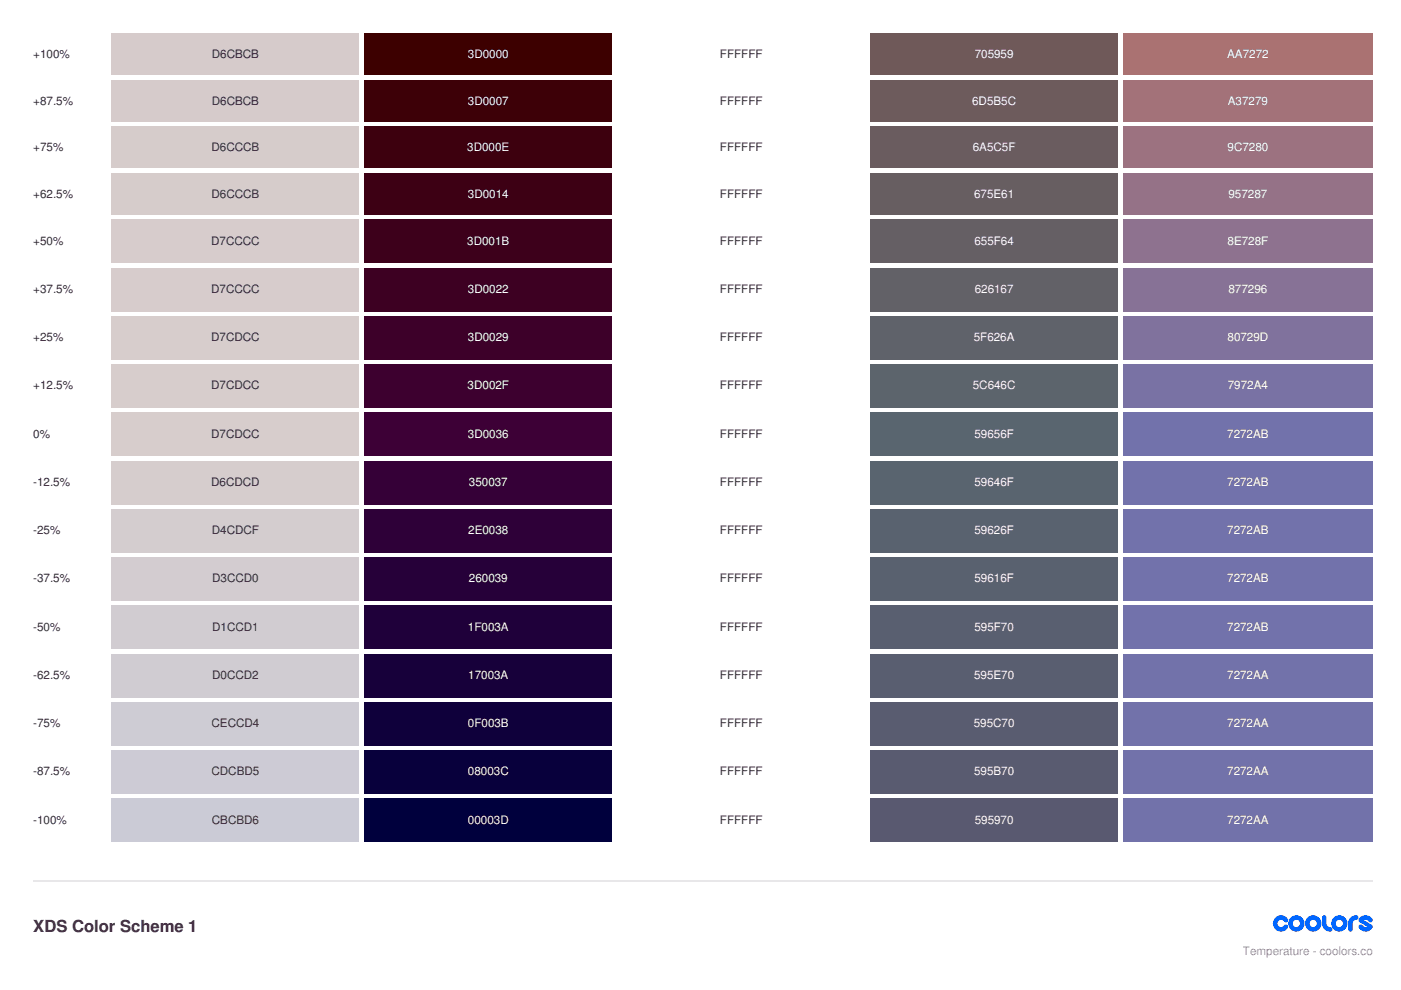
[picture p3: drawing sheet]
<svg xmlns="http://www.w3.org/2000/svg" width="297mm" height="210mm" viewBox="0 0 297 210" stroke-linecap="round" stroke-linejoin="round" font-family="sans-serif">
<path d="M23.6 7.1h52.6v8.8h-52.6z" fill="#d6cbcb"/>
<path d="M77.3 7.1h52.5v8.8h-52.5z" fill="#3d0000"/>
<path d="M130.9 7.1h52.5v8.8h-52.5z" fill="#fff"/>
<path d="M184.5 7.1h52.6v8.8h-52.6z" fill="#705959"/>
<path d="M238.1 7.1h52.9v8.8h-52.9z" fill="#aa7272"/>
<path d="M23.6 16.9h52.6v8.9h-52.6z" fill="#d6cbcb"/>
<path d="M77.3 16.9h52.5v8.9h-52.5z" fill="#3d0007"/>
<path d="M130.9 16.9h52.5v8.9h-52.5z" fill="#fff"/>
<path d="M184.5 16.9h52.6v8.9h-52.6z" fill="#6d5b5c"/>
<path d="M238.1 16.9h52.9v8.9h-52.9z" fill="#a37279"/>
<path d="M23.6 26.8h52.6v8.8h-52.6z" fill="#d6cccb"/>
<path d="M77.3 26.8h52.5v8.8h-52.5z" fill="#3d000e"/>
<path d="M130.9 26.8h52.5v8.8h-52.5z" fill="#fff"/>
<path d="M184.5 26.8h52.6v8.8h-52.6z" fill="#6a5c5f"/>
<path d="M238.1 26.8h52.9v8.8h-52.9z" fill="#9c7280"/>
<path d="M23.6 36.7h52.6v8.8h-52.6z" fill="#d6cccb"/>
<path d="M77.3 36.7h52.5v8.8h-52.5z" fill="#3d0014"/>
<path d="M130.9 36.7h52.5v8.8h-52.5z" fill="#fff"/>
<path d="M184.5 36.7h52.6v8.8h-52.6z" fill="#675e61"/>
<path d="M238.1 36.7h52.9v8.8h-52.9z" fill="#957287"/>
<path d="M23.6 46.6h52.6v9.1h-52.6z" fill="#d7cccc"/>
<path d="M77.3 46.6h52.5v9.1h-52.5z" fill="#3d001b"/>
<path d="M130.9 46.6h52.5v9.1h-52.5z" fill="#fff"/>
<path d="M184.5 46.6h52.6v9.1h-52.6z" fill="#655f64"/>
<path d="M238.1 46.6h52.9v9.1h-52.9z" fill="#8e728f"/>
<path d="M23.6 56.8h52.6v9.2h-52.6z" fill="#d7cccc"/>
<path d="M77.3 56.8h52.5v9.2h-52.5z" fill="#3d0022"/>
<path d="M130.9 56.8h52.5v9.2h-52.5z" fill="#fff"/>
<path d="M184.5 56.8h52.6v9.2h-52.6z" fill="#626167"/>
<path d="M238.1 56.8h52.9v9.2h-52.9z" fill="#877296"/>
<path d="M23.6 67h52.6v9.2h-52.6z" fill="#d7cdcc"/>
<path d="M77.3 67h52.5v9.2h-52.5z" fill="#3d0029"/>
<path d="M130.9 67h52.5v9.2h-52.5z" fill="#fff"/>
<path d="M184.5 67h52.6v9.2h-52.6z" fill="#5f626a"/>
<path d="M238.1 67h52.9v9.2h-52.9z" fill="#80729d"/>
<path d="M23.6 77.3h52.6v9.1h-52.6z" fill="#d7cdcc"/>
<path d="M77.3 77.3h52.5v9.1h-52.5z" fill="#3d002f"/>
<path d="M130.9 77.3h52.5v9.1h-52.5z" fill="#fff"/>
<path d="M184.5 77.3h52.6v9.1h-52.6z" fill="#5c646c"/>
<path d="M238.1 77.3h52.9v9.1h-52.9z" fill="#7972a4"/>
<path d="M23.6 87.5h52.6v9.2h-52.6z" fill="#d7cdcc"/>
<path d="M77.3 87.5h52.5v9.2h-52.5z" fill="#3d0036"/>
<path d="M130.9 87.5h52.5v9.2h-52.5z" fill="#fff"/>
<path d="M184.5 87.5h52.6v9.2h-52.6z" fill="#59656f"/>
<path d="M238.1 87.5h52.9v9.2h-52.9z" fill="#7272ab"/>
<path d="M23.6 97.7h52.6v9.2h-52.6z" fill="#d6cdcd"/>
<path d="M77.3 97.7h52.5v9.2h-52.5z" fill="#350037"/>
<path d="M130.9 97.7h52.5v9.2h-52.5z" fill="#fff"/>
<path d="M184.5 97.7h52.6v9.2h-52.6z" fill="#59646f"/>
<path d="M238.1 97.7h52.9v9.2h-52.9z" fill="#7272ab"/>
<path d="M23.6 107.9h52.6v9.2h-52.6z" fill="#d4cdcf"/>
<path d="M77.3 107.9h52.5v9.2h-52.5z" fill="#2e0038"/>
<path d="M130.9 107.9h52.5v9.2h-52.5z" fill="#fff"/>
<path d="M184.5 107.9h52.6v9.2h-52.6z" fill="#59626f"/>
<path d="M238.1 107.9h52.9v9.2h-52.9z" fill="#7272ab"/>
<path d="M23.6 118.2h52.6v9.2h-52.6z" fill="#d3ccd0"/>
<path d="M77.3 118.2h52.5v9.2h-52.5z" fill="#260039"/>
<path d="M130.9 118.2h52.5v9.2h-52.5z" fill="#fff"/>
<path d="M184.5 118.2h52.6v9.2h-52.6z" fill="#59616f"/>
<path d="M238.1 118.2h52.9v9.2h-52.9z" fill="#7272ab"/>
<path d="M23.6 128.4h52.6v9.2h-52.6z" fill="#d1ccd1"/>
<path d="M77.3 128.4h52.5v9.2h-52.5z" fill="#1f003a"/>
<path d="M130.9 128.4h52.5v9.2h-52.5z" fill="#fff"/>
<path d="M184.5 128.4h52.6v9.2h-52.6z" fill="#595f70"/>
<path d="M238.1 128.4h52.9v9.2h-52.9z" fill="#7272ab"/>
<path d="M23.6 138.6h52.6v9.2h-52.6z" fill="#d0ccd2"/>
<path d="M77.3 138.6h52.5v9.2h-52.5z" fill="#17003a"/>
<path d="M130.9 138.6h52.5v9.2h-52.5z" fill="#fff"/>
<path d="M184.5 138.6h52.6v9.2h-52.6z" fill="#595e70"/>
<path d="M238.1 138.6h52.9v9.2h-52.9z" fill="#7272aa"/>
<path d="M23.6 148.9h52.6v9.1h-52.6z" fill="#ceccd4"/>
<path d="M77.3 148.9h52.5v9.1h-52.5z" fill="#0f003b"/>
<path d="M130.9 148.9h52.5v9.1h-52.5z" fill="#fff"/>
<path d="M184.5 148.9h52.6v9.1h-52.6z" fill="#595c70"/>
<path d="M238.1 148.9h52.9v9.1h-52.9z" fill="#7272aa"/>
<path d="M23.6 159.1h52.6v9.2h-52.6z" fill="#cdcbd5"/>
<path d="M77.3 159.1h52.5v9.2h-52.5z" fill="#08003c"/>
<path d="M130.9 159.1h52.5v9.2h-52.5z" fill="#fff"/>
<path d="M184.5 159.1h52.6v9.2h-52.6z" fill="#595b70"/>
<path d="M238.1 159.1h52.9v9.2h-52.9z" fill="#7272aa"/>
<path d="M23.6 169.3h52.6v9.2h-52.6z" fill="#cbcbd6"/>
<path d="M77.3 169.3h52.5v9.2h-52.5z" fill="#00003d"/>
<path d="M130.9 169.3h52.5v9.2h-52.5z" fill="#fff"/>
<path d="M184.5 169.3h52.6v9.2h-52.6z" fill="#595970"/>
<path d="M238.1 169.3h52.9v9.2h-52.9z" fill="#7272aa"/>
<path d="M7.1 186.8h283.9" fill="none" stroke="#ececec" stroke-width=".35"/>
<g fill="#06f">
<path d="M270.4 194.6a1.72 1.72 0 0 1 2.6 .2 .52 .52 0 0 1-.2 .8 .52 .52 0 0 1-.7-.4 .77 .77 0 0 0-1.1 .1 .77 .77 0 0 0 .2 1.1 .77 .77 0 0 0 1-.2 .48 .48 0 0 1 .7-.1 .48 .48 0 0 1 .1 .7 1.73 1.73 0 0 1-2.5 .3 1.73 1.73 0 0 1-.1-2.5z"/>
<path d="M280.5 194.1h.4l.3 .3v1.4a.77 .77 0 0 0 .8 .8 .48 .48 0 0 1 .5 .4 .48 .48 0 0 1-.5 .5 1.73 1.73 0 0 1-1.7-1.7v-1.3z"/>
<path d="M286.3 194.6l.8-.5h.4a.48 .48 0 0 1 .5 .4 .48 .48 0 0 1-.5 .5 .77 .77 0 0 0-.7 .8v1.2a.48 .48 0 0 1-.5 .5 .48 .48 0 0 1-.5-.5 2.69 2.69 0 0 1 .5-2.4z"/>
<path d="M288.4 194.5a1.72 1.72 0 0 1 2.6 .3 .52 .52 0 0 1-.3 .7 .52 .52 0 0 1-.7-.3l-.5-.2-.3 .1 1.6 1 .2 .2v.5a1.69 1.69 0 0 1-3-.3 .48 .48 0 0 1 .3-.5 .48 .48 0 0 1 .6 .2l.4 .3h.6l-1.8-1.2v-.5z"/>
<path d="M273.1 195.8a1.75 1.75 0 0 0 3.5 0 1.75 1.75 0 0 0-3.5 0zM274.1 195.8a.77 .77 0 0 1 1.5 0 .77 .77 0 0 1-1.5 0z"/>
<path d="M276.7 195.8a1.75 1.75 0 0 0 3.5 0 1.75 1.75 0 0 0-3.5 0zM277.7 195.8a.77 .77 0 0 1 1.5 0 .77 .77 0 0 1-1.5 0z"/>
<path d="M282.2 195.8a1.75 1.75 0 0 0 3.5 0 1.75 1.75 0 0 0-3.5 0zM283.2 195.8a.77 .77 0 0 1 1.5 0 .77 .77 0 0 1-1.5 0z"/>
</g>
<text font-size="3.5" fill="#2d2d2f" x="7.1" y="197.6">XDS Color Scheme 1</text>
<g font-size="2.5" fill="#2d2d2f">
<text x="7.1" y="12.3">+100%</text>
<text x="44.9" y="12.3">D6CBCB</text>
<text x="152.6" y="12.3">FFFFFF</text>
<text x="7.1" y="22.2">+87.5%</text>
<text x="44.9" y="22.2">D6CBCB</text>
<text x="152.6" y="22.2">FFFFFF</text>
<text x="7.1" y="32.1">+75%</text>
<text x="44.8" y="32.1">D6CCCB</text>
<text x="152.6" y="32.1">FFFFFF</text>
<text x="7.1" y="42">+62.5%</text>
<text x="44.8" y="42">D6CCCB</text>
<text x="152.6" y="42">FFFFFF</text>
<text x="7.1" y="51.9">+50%</text>
<text x="44.8" y="51.9">D7CCCC</text>
<text x="152.6" y="51.9">FFFFFF</text>
<text x="7.1" y="62.1">+37.5%</text>
<text x="44.8" y="62.1">D7CCCC</text>
<text x="152.6" y="62.1">FFFFFF</text>
<text x="7.1" y="72.3">+25%</text>
<text x="44.8" y="72.3">D7CDCC</text>
<text x="152.6" y="72.3">FFFFFF</text>
<text x="7.1" y="82.6">+12.5%</text>
<text x="44.8" y="82.6">D7CDCC</text>
<text x="152.6" y="82.6">FFFFFF</text>
<text x="7.1" y="92.8">0%</text>
<text x="44.8" y="92.8">D7CDCC</text>
<text x="152.6" y="92.8">FFFFFF</text>
<text x="7.1" y="103">-12.5%</text>
<text x="44.8" y="103">D6CDCD</text>
<text x="152.6" y="103">FFFFFF</text>
<text x="7.1" y="113.2">-25%</text>
<text x="44.9" y="113.2">D4CDCF</text>
<text x="152.6" y="113.2">FFFFFF</text>
<text x="7.1" y="123.5">-37.5%</text>
<text x="45" y="123.5">D3CCD0</text>
<text x="152.6" y="123.5">FFFFFF</text>
<text x="7.1" y="133.7">-50%</text>
<text x="45" y="133.7">D1CCD1</text>
<text x="152.6" y="133.7">FFFFFF</text>
<text x="7.1" y="143.9">-62.5%</text>
<text x="45" y="143.9">D0CCD2</text>
<text x="152.6" y="143.9">FFFFFF</text>
<text x="7.1" y="154.2">-75%</text>
<text x="44.8" y="154.2">CECCD4</text>
<text x="152.6" y="154.2">FFFFFF</text>
<text x="7.1" y="164.4">-87.5%</text>
<text x="44.8" y="164.4">CDCBD5</text>
<text x="152.6" y="164.4">FFFFFF</text>
<text x="7.1" y="174.6">-100%</text>
<text x="44.9" y="174.6">CBCBD6</text>
<text x="152.6" y="174.6">FFFFFF</text>
</g>
<g font-size="2.5" fill="#fff">
<text x="99.2" y="12.3">3D0000</text>
<text x="206.7" y="12.3">705959</text>
<text x="260.2" y="12.3">AA7272</text>
<text x="99.2" y="22.2">3D0007</text>
<text x="206.1" y="22.2">6D5B5C</text>
<text x="260.3" y="22.2">A37279</text>
<text x="99.1" y="32.1">3D000E</text>
<text x="206.3" y="32.1">6A5C5F</text>
<text x="260.3" y="32.1">9C7280</text>
<text x="99.2" y="42">3D0014</text>
<text x="206.5" y="42">675E61</text>
<text x="260.5" y="42">957287</text>
<text x="99.1" y="51.9">3D001B</text>
<text x="206.6" y="51.9">655F64</text>
<text x="260.3" y="51.9">8E728F</text>
<text x="99.2" y="62.1">3D0022</text>
<text x="206.7" y="62.1">626167</text>
<text x="260.5" y="62.1">877296</text>
<text x="99.2" y="72.3">3D0029</text>
<text x="206.5" y="72.3">5F626A</text>
<text x="260.3" y="72.3">80729D</text>
<text x="99.2" y="82.6">3D002F</text>
<text x="206.3" y="82.6">5C646C</text>
<text x="260.3" y="82.6">7972A4</text>
<text x="99.2" y="92.8">3D0036</text>
<text x="206.6" y="92.8">59656F</text>
<text x="260.2" y="92.8">7272AB</text>
<text x="99.4" y="103">350037</text>
<text x="206.6" y="103">59646F</text>
<text x="260.2" y="103">7272AB</text>
<text x="99.3" y="113.2">2E0038</text>
<text x="206.6" y="113.2">59626F</text>
<text x="260.2" y="113.2">7272AB</text>
<text x="99.4" y="123.5">260039</text>
<text x="206.6" y="123.5">59616F</text>
<text x="260.2" y="123.5">7272AB</text>
<text x="99.2" y="133.7">1F003A</text>
<text x="206.6" y="133.7">595F70</text>
<text x="260.2" y="133.7">7272AB</text>
<text x="99.3" y="143.9">17003A</text>
<text x="206.5" y="143.9">595E70</text>
<text x="260.2" y="143.9">7272AA</text>
<text x="99.2" y="154.2">0F003B</text>
<text x="206.5" y="154.2">595C70</text>
<text x="260.2" y="154.2">7272AA</text>
<text x="99.2" y="164.4">08003C</text>
<text x="206.5" y="164.4">595B70</text>
<text x="260.2" y="164.4">7272AA</text>
<text x="99.2" y="174.6">00003D</text>
<text x="206.7" y="174.6">595970</text>
<text x="260.2" y="174.6">7272AA</text>
</g>
<text font-size="2.5" fill="#97969c" x="263.5" y="202.5">Temperature - coolors.co</text>
</svg>
